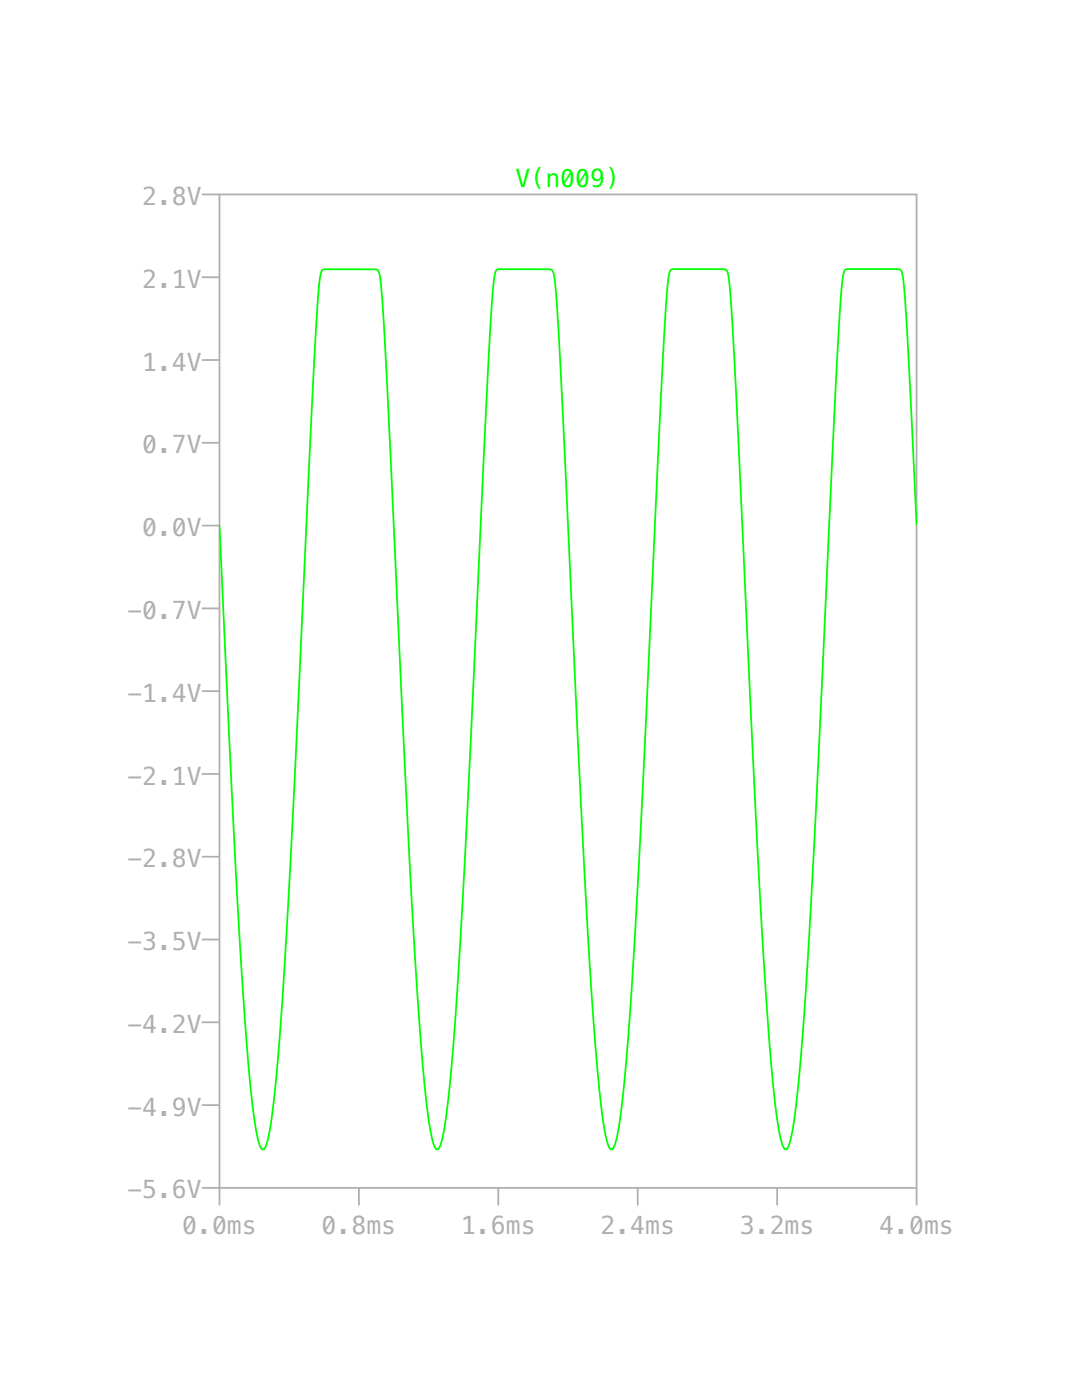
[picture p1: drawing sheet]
<svg xmlns="http://www.w3.org/2000/svg" width="216mm" height="279mm" viewBox="0 0 216 279" stroke-linecap="round" stroke-linejoin="round" font-family="sans-serif">
<g fill="none" stroke="#afafaf" stroke-width=".35">
<path d="M40.3 38.8h3.5M43.8 38.8h139.1v198.3h-139.1zM40.3 55.3h3.5M40.3 71.8h3.5M40.3 88.4h3.5M40.3 104.9h3.5M40.3 137.9h3.5M40.3 121.4h3.5M40.3 154.5h3.5M40.3 171h3.5M40.3 187.5h3.5M40.3 204h3.5"/>
<path d="M40.3 237.1h3.5v3.5M40.3 220.5h3.5M71.6 237.1v3.5M99.4 237.1v3.5M127.3 237.1v3.5M155.1 237.1v3.5M182.9 237.1v3.5"/>
</g>
<path d="M43.8 104.8l2.3 51a1282.3 1282.3 0 0 0 4.2 64.3 44.4 44.4 0 0 0 1.6 8.6l.4 .7h.4l.4-.7 .4-1.4a244.7 244.7 0 0 0 2.9-28.3l2-35 2.8-61.3a1289 1289 0 0 1 2.6-47l.3-1.4a1.26 1.26 0 0 1 1.5-.6h9a.88 .88 0 0 1 1 .7 163.9 163.9 0 0 1 1.4 17.5l3.9 84.2a1269.5 1269.5 0 0 0 4.2 64.1 43.1 43.1 0 0 0 1.5 8.5l.4 .7h.5a17.1 17.1 0 0 0 1.5-6.6 603.7 603.7 0 0 0 3.3-43.6l3.7-76.8a1248.6 1248.6 0 0 1 2.6-46.8 1.91 1.91 0 0 1 .7-1.8l10-.1a.98 .98 0 0 1 1.2 .9 354.2 354.2 0 0 1 1.7 26.8l4 84.3a970.8 970.8 0 0 0 3.8 55.4l.6 4.4a7.4 7.4 0 0 0 1.3 3.9l.4-.1 .4-.9a101.5 101.5 0 0 0 2.2-16.4 2938.5 2938.5 0 0 0 5.3-96.2l.5-12a1455.5 1455.5 0 0 1 2.6-47.7l.3-1.6a1.16 1.16 0 0 1 1.4-.8h9.1a.91 .91 0 0 1 1.1 .6 145 145 0 0 1 1.3 17.1l4 84.1a1297.4 1297.4 0 0 0 4.1 64.4 46 46 0 0 0 1.6 8.7l.4 .7 .4 .1 .4-.7 .4-1.4a171.3 171.3 0 0 0 2.3-19.9 2636.2 2636.2 0 0 0 4.1-74.5l1.3-29.9a1338.1 1338.1 0 0 1 2.6-47.2l.3-1.5a1.2 1.2 0 0 1 1.4-.6l9.7 .1a1.13 1.13 0 0 1 .6 1l.3 2.1a1615.6 1615.6 0 0 1 2.5 47.9" fill="none" stroke="#0f0" stroke-width=".35"/>
<g font-size="4.9" fill="#afafaf">
<text x="28.4" y="40.9">2.8V</text>
<text x="28.4" y="57.4">2.1V</text>
<text x="28.4" y="74">1.4V</text>
<text x="28.4" y="90.5">0.7V</text>
<text x="28.4" y="107">0.0V</text>
<text x="25.4" y="123.5">-0.7V</text>
<text x="25.4" y="140.1">-1.4V</text>
<text x="25.4" y="156.6">-2.1V</text>
<text x="25.4" y="173.1">-2.8V</text>
<text x="25.4" y="189.6">-3.5V</text>
<text x="25.4" y="206.1">-4.2V</text>
<text x="25.4" y="222.7">-4.9V</text>
<text x="25.4" y="239.2">-5.6V</text>
<text x="36.4" y="246.2">0.0ms</text>
<text x="64.2" y="246.2">0.8ms</text>
<text x="92" y="246.2">1.6ms</text>
<text x="119.8" y="246.2">2.4ms</text>
<text x="147.6" y="246.2">3.2ms</text>
<text x="175.5" y="246.2">4.0ms</text>
</g>
<text font-size="4.9" fill="#0f0" x="102.9" y="37.4">V(n009)</text>
</svg>
